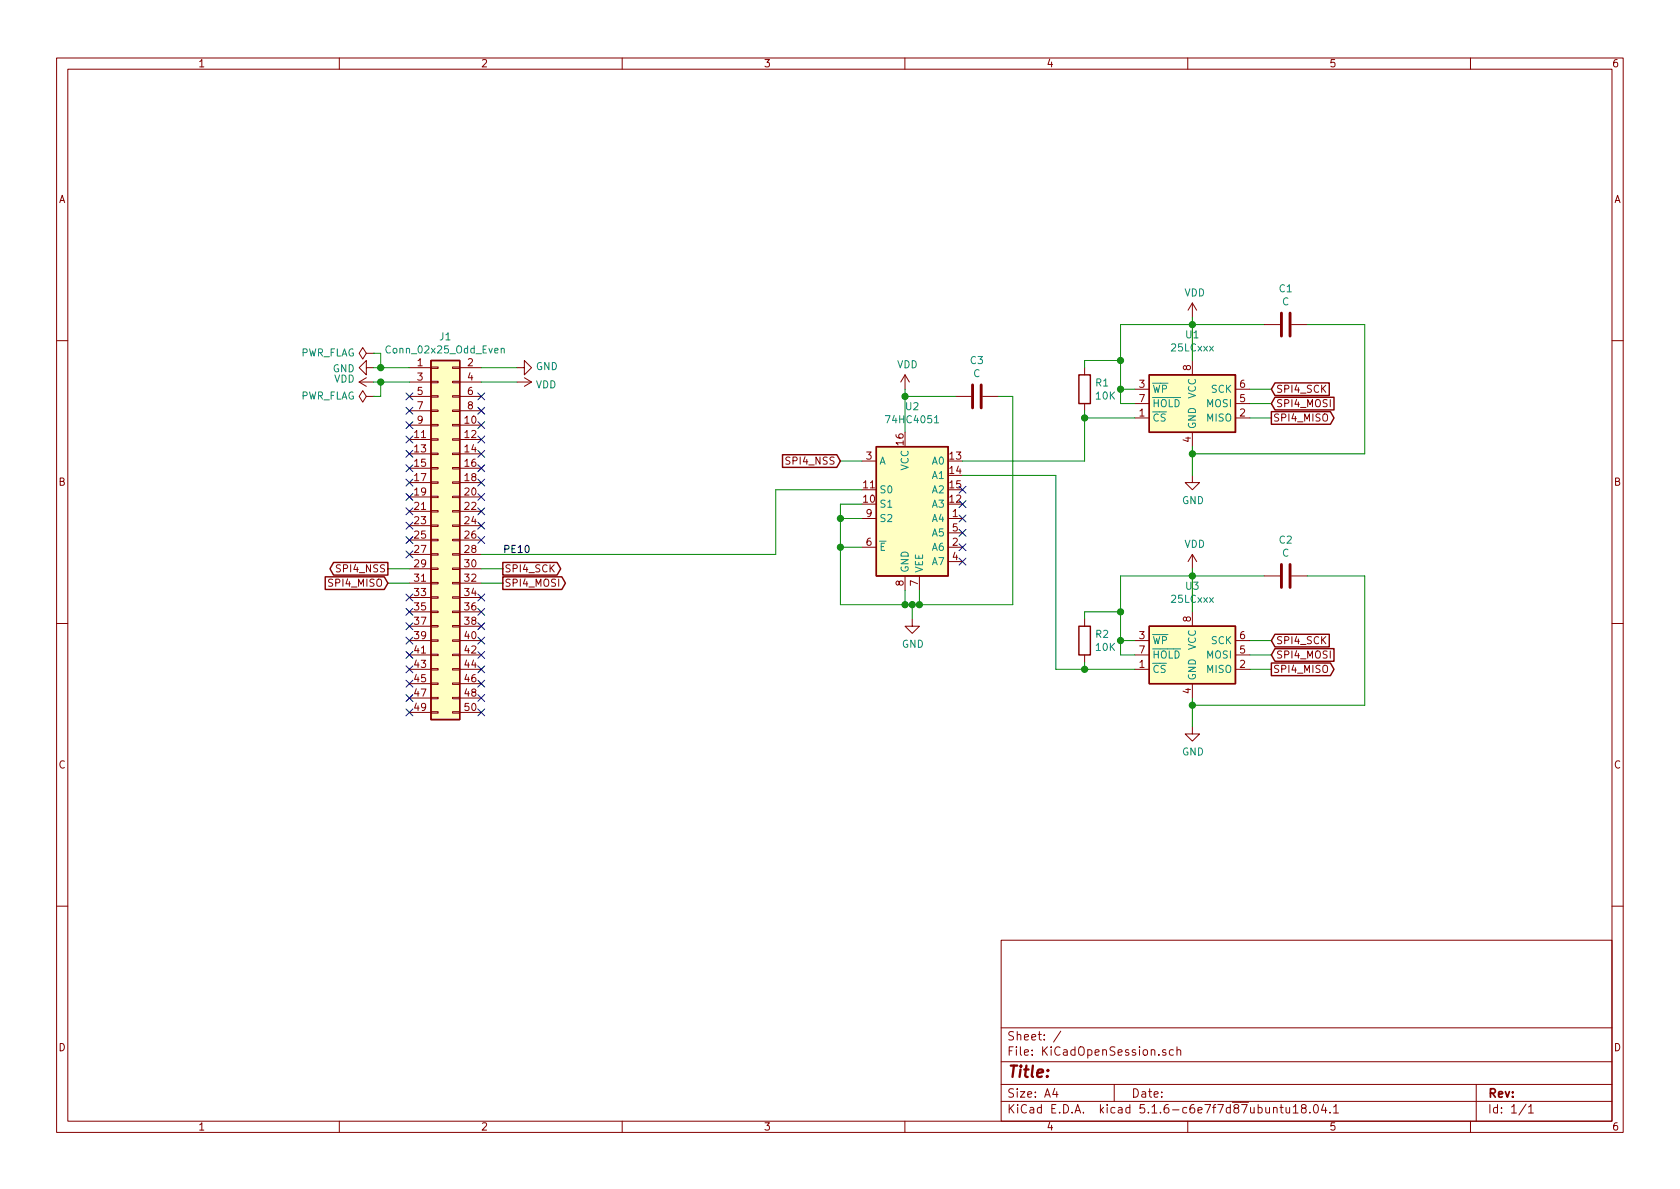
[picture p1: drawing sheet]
EESchema Schematic File Version 4
LIBS:KiCadOpenSession-cache
EELAYER 30 0
EELAYER END
$Descr A4 11693 8268
encoding utf-8
Sheet 1 1
Title ""
Date ""
Rev ""
Comp ""
Comment1 ""
Comment2 ""
Comment3 ""
Comment4 ""
$EndDescr
$Comp
L Memory_EEPROM:25LCxxx U1
U 1 1
P 8300 2800
F 0 "U1" H 8300 3281 50  0000 C CNN
F 1 "25LCxxx" H 8300 3190 50  0000 C CNN
F 2 "Package_SO:SOIC-8_3.9x4.9mm_P1.27mm" H 8300 2800 50  0001 C CNN
F 3 "http://ww1.microchip.com/downloads/en/DeviceDoc/21832H.pdf" H 8300 2800 50  0001 C CNN
	1    8300 2800
	1    0    0    -1  
$EndComp
$Comp
L Connector_Generic:Conn_02x25_Odd_Even J1
U 1 1
P 3050 3750
F 0 "J1" H 3100 5167 50  0000 C CNN
F 1 "Conn_02x25_Odd_Even" H 3100 5076 50  0000 C CNN
F 2 "CustomSockets:PinSocket_2x25_P2.54mm_Vertical_Mirrored" H 3050 3750 50  0001 C CNN
F 3 "~" H 3050 3750 50  0001 C CNN
	1    3050 3750
	1    0    0    -1  
$EndComp
$Comp
L power:GND #PWR0101
U 1 1
P 3600 2550
F 0 "#PWR0101" H 3600 2300 50  0001 C CNN
F 1 "GND" V 3605 2422 50  0000 R CNN
F 2 "" H 3600 2550 50  0001 C CNN
F 3 "" H 3600 2550 50  0001 C CNN
	1    3600 2550
	0    -1   -1   0   
$EndComp
Wire Wire Line
	3600 2550 3350 2550
Wire Wire Line
	2600 2550 2650 2550
$Comp
L power:GND #PWR0102
U 1 1
P 2600 2550
F 0 "#PWR0102" H 2600 2300 50  0001 C CNN
F 1 "GND" V 2605 2422 50  0000 R CNN
F 2 "" H 2600 2550 50  0001 C CNN
F 3 "" H 2600 2550 50  0001 C CNN
	1    2600 2550
	0    1    1    0   
$EndComp
$Comp
L power:GND #PWR0103
U 1 1
P 8300 3300
F 0 "#PWR0103" H 8300 3050 50  0001 C CNN
F 1 "GND" H 8305 3127 50  0000 C CNN
F 2 "" H 8300 3300 50  0001 C CNN
F 3 "" H 8300 3300 50  0001 C CNN
	1    8300 3300
	1    0    0    -1  
$EndComp
Wire Wire Line
	8300 3100 8300 3150
Wire Wire Line
	8300 2200 8300 2250
Wire Wire Line
	3350 2650 3600 2650
Wire Wire Line
	2600 2650 2650 2650
NoConn ~ 2850 2750
NoConn ~ 2850 2850
NoConn ~ 2850 2950
NoConn ~ 2850 3050
NoConn ~ 2850 3150
NoConn ~ 2850 3250
NoConn ~ 2850 3350
NoConn ~ 2850 3450
NoConn ~ 2850 3550
NoConn ~ 2850 3650
NoConn ~ 2850 3750
NoConn ~ 2850 3850
NoConn ~ 2850 4150
NoConn ~ 2850 4250
NoConn ~ 2850 4350
NoConn ~ 2850 4450
NoConn ~ 2850 4550
NoConn ~ 2850 4650
NoConn ~ 2850 4750
NoConn ~ 2850 4850
NoConn ~ 2850 4950
NoConn ~ 3350 4950
NoConn ~ 3350 4850
NoConn ~ 3350 4750
NoConn ~ 3350 4650
NoConn ~ 3350 4550
NoConn ~ 3350 4450
NoConn ~ 3350 4350
NoConn ~ 3350 4250
NoConn ~ 3350 4150
NoConn ~ 3350 3750
NoConn ~ 3350 3650
NoConn ~ 3350 3550
NoConn ~ 3350 3450
NoConn ~ 3350 3250
NoConn ~ 3350 3150
NoConn ~ 3350 3050
NoConn ~ 3350 2850
NoConn ~ 3350 2750
$Comp
L power:PWR_FLAG #FLG0101
U 1 1
P 2600 2750
F 0 "#FLG0101" H 2600 2825 50  0001 C CNN
F 1 "PWR_FLAG" V 2600 2877 50  0000 L CNN
F 2 "" H 2600 2750 50  0001 C CNN
F 3 "~" H 2600 2750 50  0001 C CNN
	1    2600 2750
	0    -1   -1   0   
$EndComp
$Comp
L power:PWR_FLAG #FLG0102
U 1 1
P 2600 2450
F 0 "#FLG0102" H 2600 2525 50  0001 C CNN
F 1 "PWR_FLAG" V 2600 2577 50  0000 L CNN
F 2 "" H 2600 2450 50  0001 C CNN
F 3 "~" H 2600 2450 50  0001 C CNN
	1    2600 2450
	0    -1   -1   0   
$EndComp
Wire Wire Line
	2600 2450 2650 2450
Wire Wire Line
	2650 2450 2650 2550
Connection ~ 2650 2550
Wire Wire Line
	2650 2550 2850 2550
Wire Wire Line
	2600 2750 2650 2750
Wire Wire Line
	2650 2750 2650 2650
Connection ~ 2650 2650
Wire Wire Line
	2650 2650 2850 2650
$Comp
L 74xx:74HC4051 U2
U 1 1
P 6300 3500
F 0 "U2" H 6350 4181 50  0000 C CNN
F 1 "74HC4051" H 6350 4090 50  0000 C CNN
F 2 "Package_SO:SOIC-16_3.9x9.9mm_P1.27mm" H 6300 3100 50  0001 C CNN
F 3 "http://www.ti.com/lit/ds/symlink/cd74hc4051.pdf" H 6300 3100 50  0001 C CNN
	1    6300 3500
	1    0    0    -1  
$EndComp
Wire Wire Line
	2850 3950 2700 3950
Wire Wire Line
	3350 3950 3500 3950
Wire Wire Line
	2850 4050 2700 4050
Wire Wire Line
	3350 4050 3500 4050
Text Label 3500 3850 0    50   ~ 0
PE10
Wire Wire Line
	7900 2700 7800 2700
Wire Wire Line
	7800 2250 8300 2250
Connection ~ 8300 2250
Wire Wire Line
	8300 2250 8300 2500
Wire Wire Line
	7900 2800 7800 2800
Wire Wire Line
	7800 2800 7800 2700
Connection ~ 7800 2700
Text GLabel 8850 2700 2    50   Input ~ 0
SPI4_SCK
Text GLabel 8850 2800 2    50   Input ~ 0
SPI4_MOSI
Text GLabel 8850 2900 2    50   Output ~ 0
SPI4_MISO
Wire Wire Line
	8700 2700 8850 2700
Wire Wire Line
	8700 2800 8850 2800
Wire Wire Line
	8700 2900 8850 2900
$Comp
L Memory_EEPROM:25LCxxx U3
U 1 1
P 8300 4550
F 0 "U3" H 8300 5031 50  0000 C CNN
F 1 "25LCxxx" H 8300 4940 50  0000 C CNN
F 2 "Package_SO:SOIC-8_3.9x4.9mm_P1.27mm" H 8300 4550 50  0001 C CNN
F 3 "http://ww1.microchip.com/downloads/en/DeviceDoc/21832H.pdf" H 8300 4550 50  0001 C CNN
	1    8300 4550
	1    0    0    -1  
$EndComp
$Comp
L power:GND #PWR04
U 1 1
P 8300 5050
F 0 "#PWR04" H 8300 4800 50  0001 C CNN
F 1 "GND" H 8305 4877 50  0000 C CNN
F 2 "" H 8300 5050 50  0001 C CNN
F 3 "" H 8300 5050 50  0001 C CNN
	1    8300 5050
	1    0    0    -1  
$EndComp
Wire Wire Line
	8300 4850 8300 4900
Wire Wire Line
	8300 3950 8300 4000
Wire Wire Line
	7900 4450 7800 4450
Wire Wire Line
	7800 4000 8300 4000
Connection ~ 8300 4000
Wire Wire Line
	8300 4000 8300 4250
Wire Wire Line
	7900 4550 7800 4550
Wire Wire Line
	7800 4550 7800 4450
Connection ~ 7800 4450
Text GLabel 8850 4450 2    50   Input ~ 0
SPI4_SCK
Text GLabel 8850 4550 2    50   Input ~ 0
SPI4_MOSI
Text GLabel 8850 4650 2    50   Output ~ 0
SPI4_MISO
Wire Wire Line
	8700 4450 8850 4450
Wire Wire Line
	8700 4550 8850 4550
Wire Wire Line
	8700 4650 8850 4650
$Comp
L power:GND #PWR02
U 1 1
P 6350 4300
F 0 "#PWR02" H 6350 4050 50  0001 C CNN
F 1 "GND" H 6355 4127 50  0000 C CNN
F 2 "" H 6350 4300 50  0001 C CNN
F 3 "" H 6350 4300 50  0001 C CNN
	1    6350 4300
	1    0    0    -1  
$EndComp
Wire Wire Line
	6300 4100 6300 4200
Wire Wire Line
	6300 4200 6350 4200
Wire Wire Line
	6350 4200 6350 4300
Wire Wire Line
	6400 4100 6400 4200
Wire Wire Line
	6400 4200 6350 4200
Connection ~ 6350 4200
Wire Wire Line
	6300 2700 6300 2750
Wire Wire Line
	6000 3500 5850 3500
Wire Wire Line
	5850 3500 5850 3600
Wire Wire Line
	5850 4200 6300 4200
Connection ~ 6300 4200
Wire Wire Line
	6000 3600 5850 3600
Connection ~ 5850 3600
Wire Wire Line
	5850 3600 5850 3800
Wire Wire Line
	6000 3800 5850 3800
Connection ~ 5850 3800
Wire Wire Line
	5850 3800 5850 4200
$Comp
L Device:R R1
U 1 1
P 7550 2700
F 0 "R1" H 7620 2746 50  0000 L CNN
F 1 "10K" H 7620 2655 50  0000 L CNN
F 2 "Resistor_SMD:R_0805_2012Metric_Pad1.15x1.40mm_HandSolder" V 7480 2700 50  0001 C CNN
F 3 "~" H 7550 2700 50  0001 C CNN
	1    7550 2700
	1    0    0    -1  
$EndComp
$Comp
L Device:R R2
U 1 1
P 7550 4450
F 0 "R2" H 7620 4496 50  0000 L CNN
F 1 "10K" H 7620 4405 50  0000 L CNN
F 2 "Resistor_SMD:R_0805_2012Metric_Pad1.15x1.40mm_HandSolder" V 7480 4450 50  0001 C CNN
F 3 "~" H 7550 4450 50  0001 C CNN
	1    7550 4450
	1    0    0    -1  
$EndComp
Wire Wire Line
	7800 2250 7800 2500
Wire Wire Line
	7800 4000 7800 4250
Wire Wire Line
	7550 4650 7550 4600
Wire Wire Line
	7550 4300 7550 4250
Wire Wire Line
	7550 4250 7800 4250
Connection ~ 7800 4250
Wire Wire Line
	7800 4250 7800 4450
Wire Wire Line
	7900 2900 7550 2900
Wire Wire Line
	7550 2900 7550 2850
Wire Wire Line
	7550 2550 7550 2500
Wire Wire Line
	7550 2500 7800 2500
Connection ~ 7800 2500
Wire Wire Line
	7800 2500 7800 2700
Wire Wire Line
	6700 3200 7550 3200
Wire Wire Line
	7550 3200 7550 2900
Connection ~ 7550 2900
Wire Wire Line
	7550 4650 7900 4650
Wire Wire Line
	6700 3300 7350 3300
Wire Wire Line
	7350 3300 7350 4650
Wire Wire Line
	7350 4650 7550 4650
Connection ~ 7550 4650
Wire Wire Line
	5400 3850 5400 3400
Wire Wire Line
	5400 3400 6000 3400
Wire Wire Line
	3350 3850 5400 3850
Text GLabel 3500 3950 2    50   Output ~ 0
SPI4_SCK
Text GLabel 3500 4050 2    50   Output ~ 0
SPI4_MOSI
Text GLabel 2700 4050 0    50   Input ~ 0
SPI4_MISO
Text GLabel 2700 3950 0    50   Output ~ 0
SPI4_NSS
Text GLabel 5850 3200 0    50   Input ~ 0
SPI4_NSS
Wire Wire Line
	5850 3200 6000 3200
$Comp
L power:VDD #PWR0104
U 1 1
P 2600 2650
F 0 "#PWR0104" H 2600 2500 50  0001 C CNN
F 1 "VDD" V 2618 2777 50  0000 L CNN
F 2 "" H 2600 2650 50  0001 C CNN
F 3 "" H 2600 2650 50  0001 C CNN
	1    2600 2650
	0    -1   -1   0   
$EndComp
$Comp
L power:VDD #PWR0105
U 1 1
P 3600 2650
F 0 "#PWR0105" H 3600 2500 50  0001 C CNN
F 1 "VDD" V 3617 2778 50  0000 L CNN
F 2 "" H 3600 2650 50  0001 C CNN
F 3 "" H 3600 2650 50  0001 C CNN
	1    3600 2650
	0    1    1    0   
$EndComp
$Comp
L power:VDD #PWR0106
U 1 1
P 6300 2700
F 0 "#PWR0106" H 6300 2550 50  0001 C CNN
F 1 "VDD" H 6317 2873 50  0000 C CNN
F 2 "" H 6300 2700 50  0001 C CNN
F 3 "" H 6300 2700 50  0001 C CNN
	1    6300 2700
	1    0    0    -1  
$EndComp
$Comp
L power:VDD #PWR0107
U 1 1
P 8300 2200
F 0 "#PWR0107" H 8300 2050 50  0001 C CNN
F 1 "VDD" H 8317 2373 50  0000 C CNN
F 2 "" H 8300 2200 50  0001 C CNN
F 3 "" H 8300 2200 50  0001 C CNN
	1    8300 2200
	1    0    0    -1  
$EndComp
$Comp
L power:VDD #PWR0108
U 1 1
P 8300 3950
F 0 "#PWR0108" H 8300 3800 50  0001 C CNN
F 1 "VDD" H 8317 4123 50  0000 C CNN
F 2 "" H 8300 3950 50  0001 C CNN
F 3 "" H 8300 3950 50  0001 C CNN
	1    8300 3950
	1    0    0    -1  
$EndComp
NoConn ~ 6700 3400
NoConn ~ 6700 3500
NoConn ~ 6700 3600
NoConn ~ 6700 3700
NoConn ~ 6700 3800
NoConn ~ 6700 3900
NoConn ~ 3350 2950
NoConn ~ 3350 3350
$Comp
L Device:C C1
U 1 1
P 8950 2250
F 0 "C1" V 8698 2250 50  0000 C CNN
F 1 "C" V 8789 2250 50  0000 C CNN
F 2 "Capacitor_SMD:C_0805_2012Metric_Pad1.15x1.40mm_HandSolder" H 8988 2100 50  0001 C CNN
F 3 "~" H 8950 2250 50  0001 C CNN
	1    8950 2250
	0    1    1    0   
$EndComp
$Comp
L Device:C C2
U 1 1
P 8950 4000
F 0 "C2" V 8698 4000 50  0000 C CNN
F 1 "C" V 8789 4000 50  0000 C CNN
F 2 "Capacitor_SMD:C_0805_2012Metric_Pad1.15x1.40mm_HandSolder" H 8988 3850 50  0001 C CNN
F 3 "~" H 8950 4000 50  0001 C CNN
	1    8950 4000
	0    1    1    0   
$EndComp
Wire Wire Line
	8300 4000 8800 4000
Wire Wire Line
	9100 4000 9500 4000
Wire Wire Line
	9500 4000 9500 4900
Wire Wire Line
	9500 4900 8300 4900
Connection ~ 8300 4900
Wire Wire Line
	8300 4900 8300 5050
Wire Wire Line
	8300 2250 8800 2250
Wire Wire Line
	9100 2250 9500 2250
Wire Wire Line
	9500 2250 9500 3150
Wire Wire Line
	9500 3150 8300 3150
Connection ~ 8300 3150
Wire Wire Line
	8300 3150 8300 3300
$Comp
L Device:C C3
U 1 1
P 6800 2750
F 0 "C3" V 6548 2750 50  0000 C CNN
F 1 "C" V 6639 2750 50  0000 C CNN
F 2 "Capacitor_SMD:C_0805_2012Metric_Pad1.15x1.40mm_HandSolder" H 6838 2600 50  0001 C CNN
F 3 "~" H 6800 2750 50  0001 C CNN
	1    6800 2750
	0    1    1    0   
$EndComp
Wire Wire Line
	6650 2750 6300 2750
Connection ~ 6300 2750
Wire Wire Line
	6300 2750 6300 3000
Wire Wire Line
	6950 2750 7050 2750
Wire Wire Line
	7050 2750 7050 4200
Wire Wire Line
	7050 4200 6400 4200
Connection ~ 6400 4200
$EndSCHEMATC
